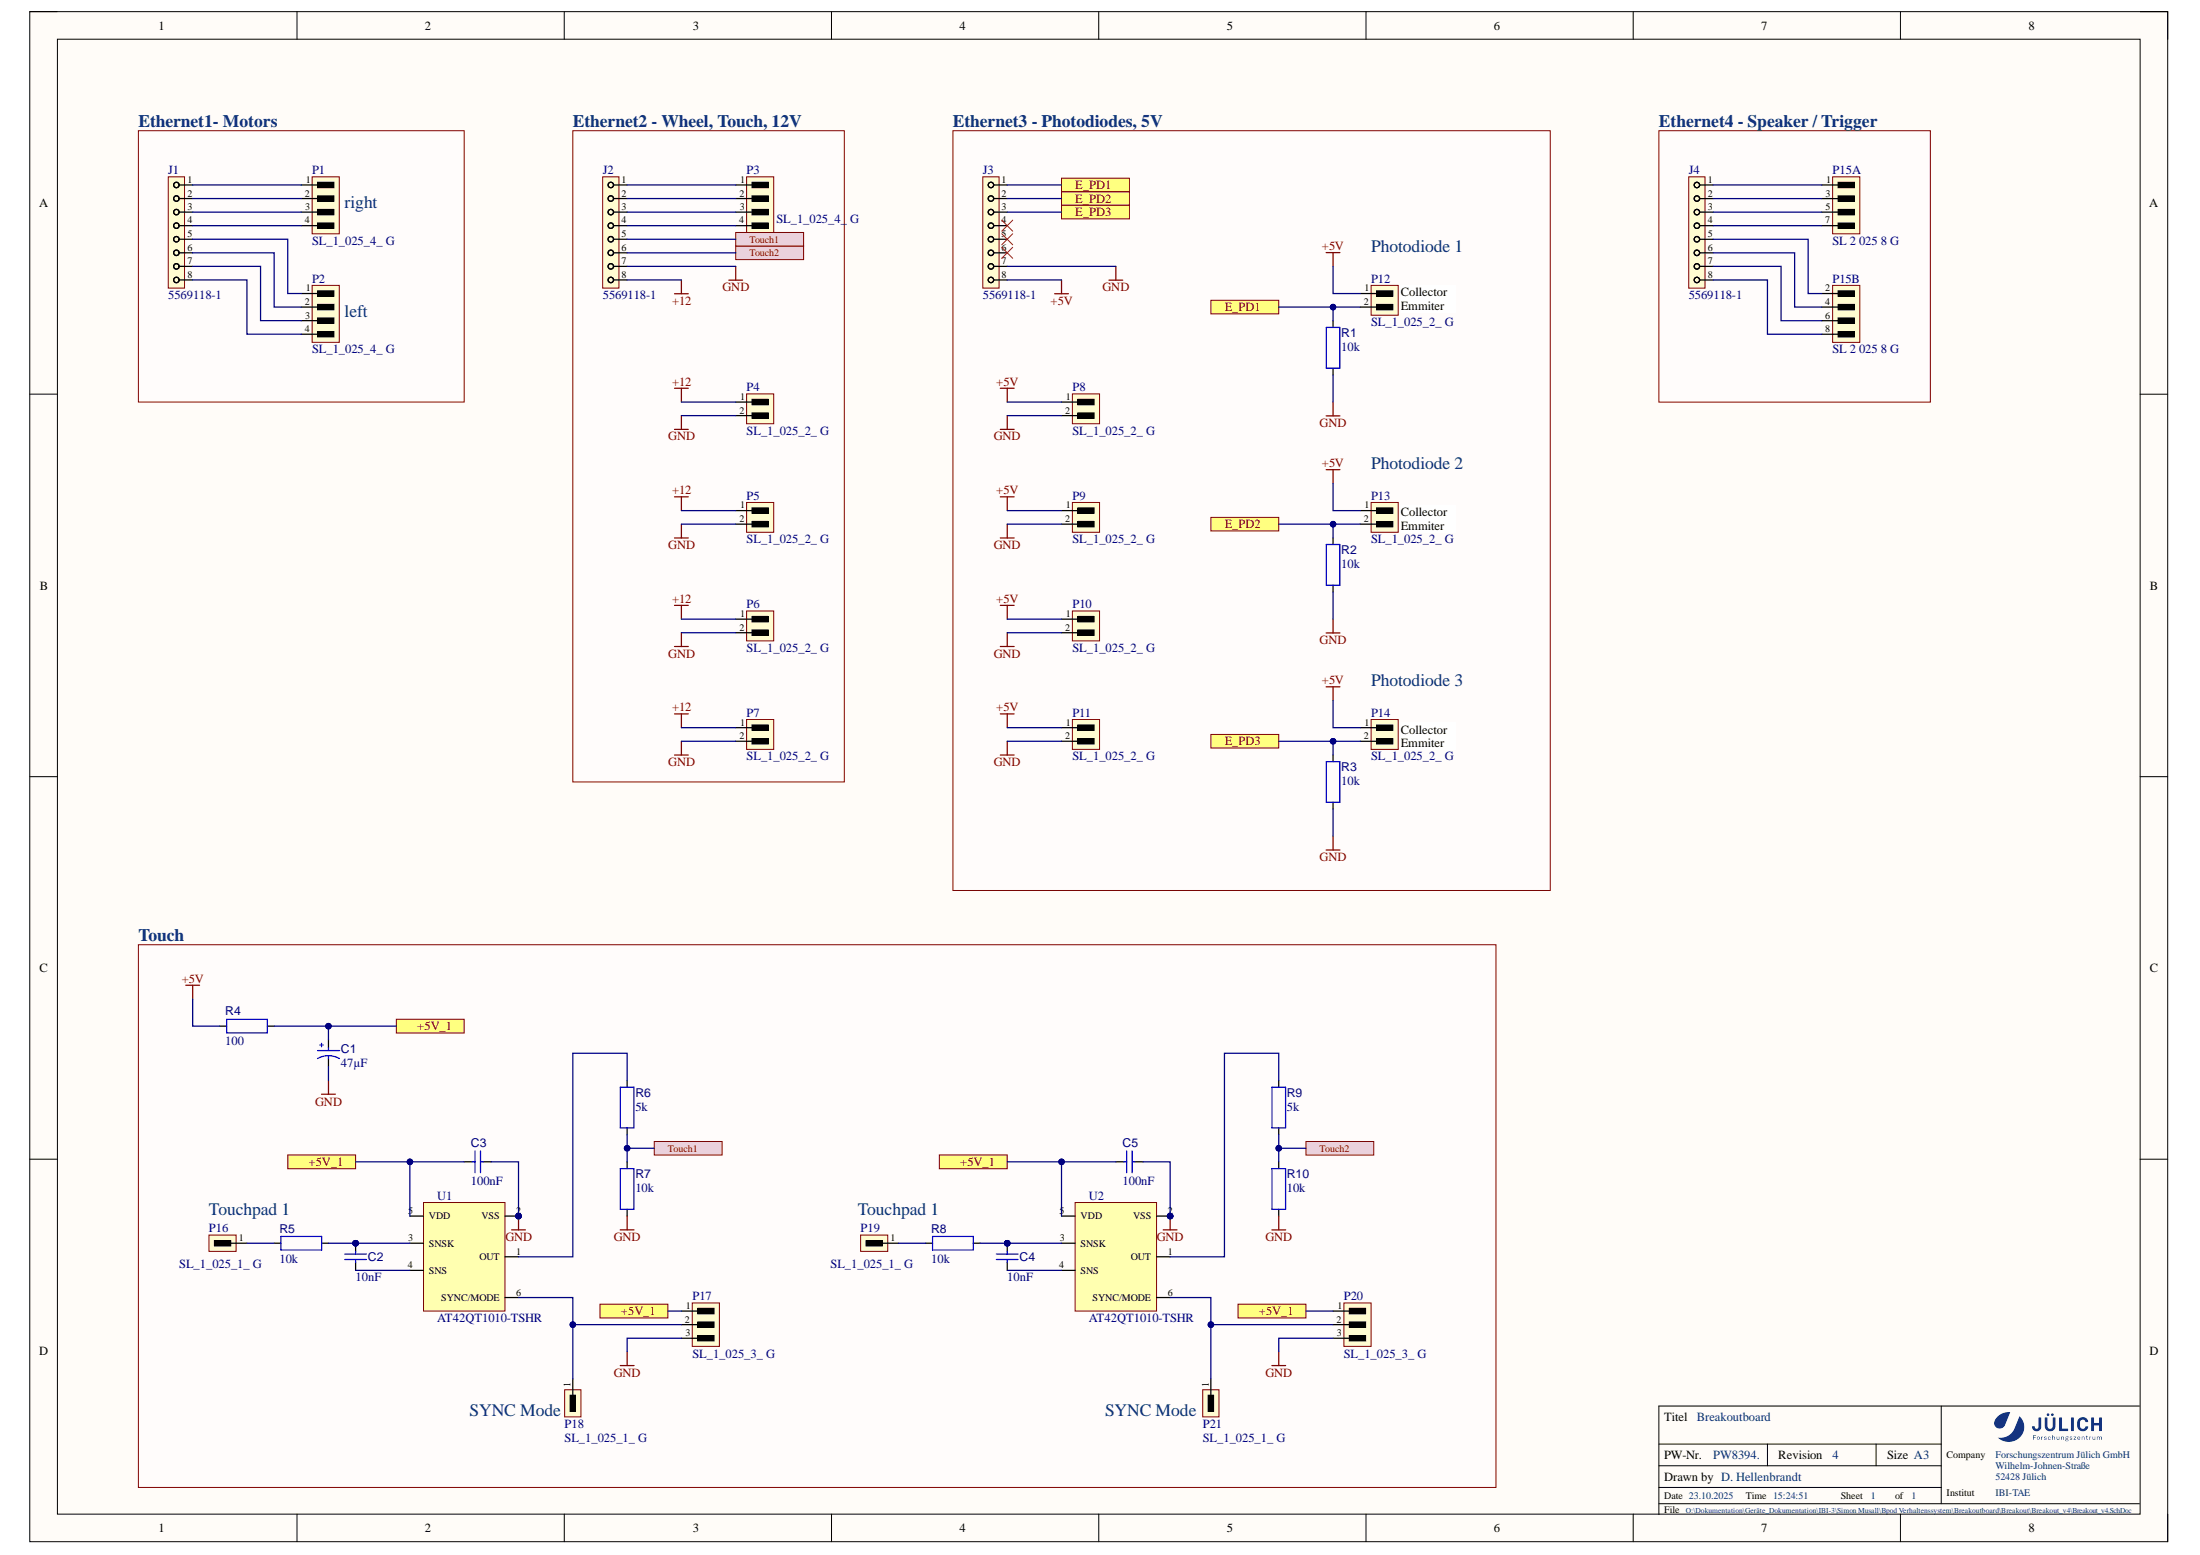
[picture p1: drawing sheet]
# Altium schematic sheet Breakout_v4.SchDoc: Breakoutboard
size A3; CompanyName: Forschungszentrum Jülich GmbH; DrawnBy: D. Hellenbrandt; Organization: IBI-TAE; Address1: Wilhelm-Johnen-Straße; Address2: 52428 Jülich; DocumentNumber: PW8394; Revision: 4; SheetNumber: 1; SheetTotal: 1

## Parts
C1  value 47µF  [WCAP-HTAH_D8H11.5]  (hidden comment: 870585774003)
C2  value 10nF  [Copy of 0805]  (hidden comment: 10nF 0805 X7R 50V 5%)
C3  value 100nF  [0805]  (hidden comment: 100nF 0805 X7R 100V)
C4  value 10nF  [Copy of 0805]  (hidden comment: 10nF 0805 X7R 50V 5%)
C5  value 100nF  [0805]  (hidden comment: 100nF 0805 X7R 100V)
J1  5569118-1  [5569118-1-Footprint-1]
J2  5569118-1  [5569118-1-Footprint-1]
J3  5569118-1  [5569118-1-Footprint-1]
J4  5569118-1  [5569118-1-Footprint-1]
P1  SL_1_025_4_ G  [SL_1_025_4_ G]
P2  SL_1_025_4_ G  [SL_1_025_4_ G]
P3  SL_1_025_4_ G  [SL_1_025_4_ G]
P4  SL_1_025_2_ G  [SL_1_025_2_ G]
P5  SL_1_025_2_ G  [SL_1_025_2_ G]
P6  SL_1_025_2_ G  [SL_1_025_2_ G]
P7  SL_1_025_2_ G  [SL_1_025_2_ G]
P8  SL_1_025_2_ G  [SL_1_025_2_ G]
P9  SL_1_025_2_ G  [SL_1_025_2_ G]
P10  SL_1_025_2_ G  [SL_1_025_2_ G]
P11  SL_1_025_2_ G  [SL_1_025_2_ G]
P12  SL_1_025_2_ G  [SL_1_025_2_ G]
P13  SL_1_025_2_ G  [SL_1_025_2_ G]
P14  SL_1_025_2_ G  [SL_1_025_2_ G]
P15  SL 2 025 8 G  [SL 2 025 2 G-Footprint-1]  (parts A,B of 2)
P16  SL_1_025_1_ G  [Copy of SL_1_025_2_ G]
P17  SL_1_025_3_ G  [Copy of SL_1_025_4_ G]
P18  SL_1_025_1_ G  [Copy of SL_1_025_2_ G]
P19  SL_1_025_1_ G  [Copy of SL_1_025_2_ G]
P20  SL_1_025_3_ G  [Copy of SL_1_025_4_ G]
P21  SL_1_025_1_ G  [Copy of SL_1_025_2_ G]
R1  value 10k  [0805 (2012)]  (hidden comment: 10K 0805 200V 0,25W 0,5% 50ppm/K)
R2  value 10k  [0805 (2012)]  (hidden comment: 10K 0805 200V 0,25W 0,5% 50ppm/K)
R3  value 10k  [0805 (2012)]  (hidden comment: 10K 0805 200V 0,25W 0,5% 50ppm/K)
R4  value 100  [1206 (3216)]  (hidden comment: 100R 1206 200V 0,25W 25ppm/K)
R5  value 10k  [0805 (2012)]  (hidden comment: 10K 0805 200V 0,25W 0,5% 50ppm/K)
R6  value 5k  [0805 (2012)]  (hidden comment: 5K 0805 100V 0,2W)
R7  value 10k  [0805 (2012)]  (hidden comment: 10K 0805 200V 0,25W 0,5% 50ppm/K)
R8  value 10k  [0805 (2012)]  (hidden comment: 10K 0805 200V 0,25W 0,5% 50ppm/K)
R9  value 5k  [0805 (2012)]  (hidden comment: 5K 0805 100V 0,2W)
R10  value 10k  [0805 (2012)]  (hidden comment: 10K 0805 200V 0,25W 0,5% 50ppm/K)
U1  AT42QT1010-TSHR  [6ST1_M]
U2  AT42QT1010-TSHR  [6ST1_M]

## Blocks framed on the sheet
Ethernet2 - Wheel, Touch, 12V: J2 P3-P7
Ethernet4 - Speaker / Trigger: J4 P15

## Ports
+5V_1 (see Breakout_v4[1D], Breakout_v4[2C], Breakout_v4[3D], Breakout_v4[4D]), +5V_1 (see Breakout_v4[1D], Breakout_v4[2C], Breakout_v4[3D], Breakout_v4[5D]), +5V_1 (see Breakout_v4[1D], Breakout_v4[2C], Breakout_v4[4D], Breakout_v4[5D]), +5V_1 (see Breakout_v4[1D], Breakout_v4[3D], Breakout_v4[4D], Breakout_v4[5D]), +5V_1 (see Breakout_v4[2C], Breakout_v4[3D], Breakout_v4[4D], Breakout_v4[5D]), E_PD1 (see Breakout_v4[4A]), E_PD1 (see Breakout_v4[5A]), E_PD2 (see Breakout_v4[4A]), E_PD2 (see Breakout_v4[5B]), E_PD3 (see Breakout_v4[4A]), E_PD3 (see Breakout_v4[5B]), Touch1 (see Breakout_v4[3A]), Touch1 (see Breakout_v4[3C]), Touch2 (see Breakout_v4[3A]), Touch2 (see Breakout_v4[5C])

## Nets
+5V: J3.8 P8.1 P9.1 P10.1 P11.1 P12.1 P13.1 P14.1 R4.2
+12: J2.8 P4.1 P5.1 P6.1 P7.1
GND: C1.2 C3.2 C5.2 J2.7 J3.7 P4.2 P5.2 P6.2 P7.2 P8.2 P9.2 P10.2 P11.2 P17.3 P20.3 R1.1 R2.1 R3.1 R7.1 R10.1 U1.2(VSS) U2.2(VSS)
+5V_1: C1.1 C3.1 C5.1 P17.1 P20.1 R4.1 U1.5(VDD) U2.5(VDD) ; port +5V_1
E_PD1: J3.1 P12.2 R1.2 ; port E_PD1
E_PD2: J3.2 P13.2 R2.2 ; port E_PD2
E_PD3: J3.3 P14.2 R3.2 ; port E_PD3
Touch1: J2.5 R6.1 R7.2 ; port Touch1
Touch2: J2.6 R9.1 R10.2 ; port Touch2
NetC2_1: C2.1 U1.4(SNS)
NetC2_2: C2.2 R5.2 U1.3(SNSK)
NetC4_1: C4.1 U2.4(SNS)
NetC4_2: C4.2 R8.2 U2.3(SNSK)
NetJ1_1: J1.1 P1.1
NetJ1_2: J1.2 P1.2
NetJ1_3: J1.3 P1.3
NetJ1_4: J1.4 P1.4
NetJ1_5: J1.5 P2.1
NetJ1_6: J1.6 P2.2
NetJ1_7: J1.7 P2.3
NetJ1_8: J1.8 P2.4
NetJ2_1: J2.1 P3.1
NetJ2_2: J2.2 P3.2
NetJ2_3: J2.3 P3.3
NetJ2_4: J2.4 P3.4
NetJ4_1: J4.1 P15.1
NetJ4_2: J4.2 P15.3
NetJ4_3: J4.3 P15.5
NetJ4_4: J4.4 P15.7
NetJ4_5: J4.5 P15.2
NetJ4_6: J4.6 P15.4
NetJ4_7: J4.7 P15.6
NetJ4_8: J4.8 P15.8
NetP16_1: P16.1 R5.1
NetP17_2: P17.2 P18.1 U1.6(SYNC/MODE)
NetP19_1: P19.1 R8.1
NetP20_2: P20.2 P21.1 U2.6(SYNC/MODE)
NetR6_2: R6.2 U1.1(OUT)
NetR9_2: R9.2 U2.1(OUT)

Not connected (* = marked no-connect by the designer): J3 4* 5* 6*

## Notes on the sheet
- Ethernet1- Motors
- (near J3) Ethernet3 - Photodiodes, 5V
- (near P1) right
- (near P12) Photodiode 1
- (near P2) left
- (near P12) Collector
  Emmiter
- (near P13) Photodiode 2
- (near P13) Collector
  Emmiter
- (near P14) Photodiode 3
- (near P14) Collector
  Emmiter
- Touch
- Touchpad 1
- (near P18) SYNC Mode
- (near P21) SYNC Mode
